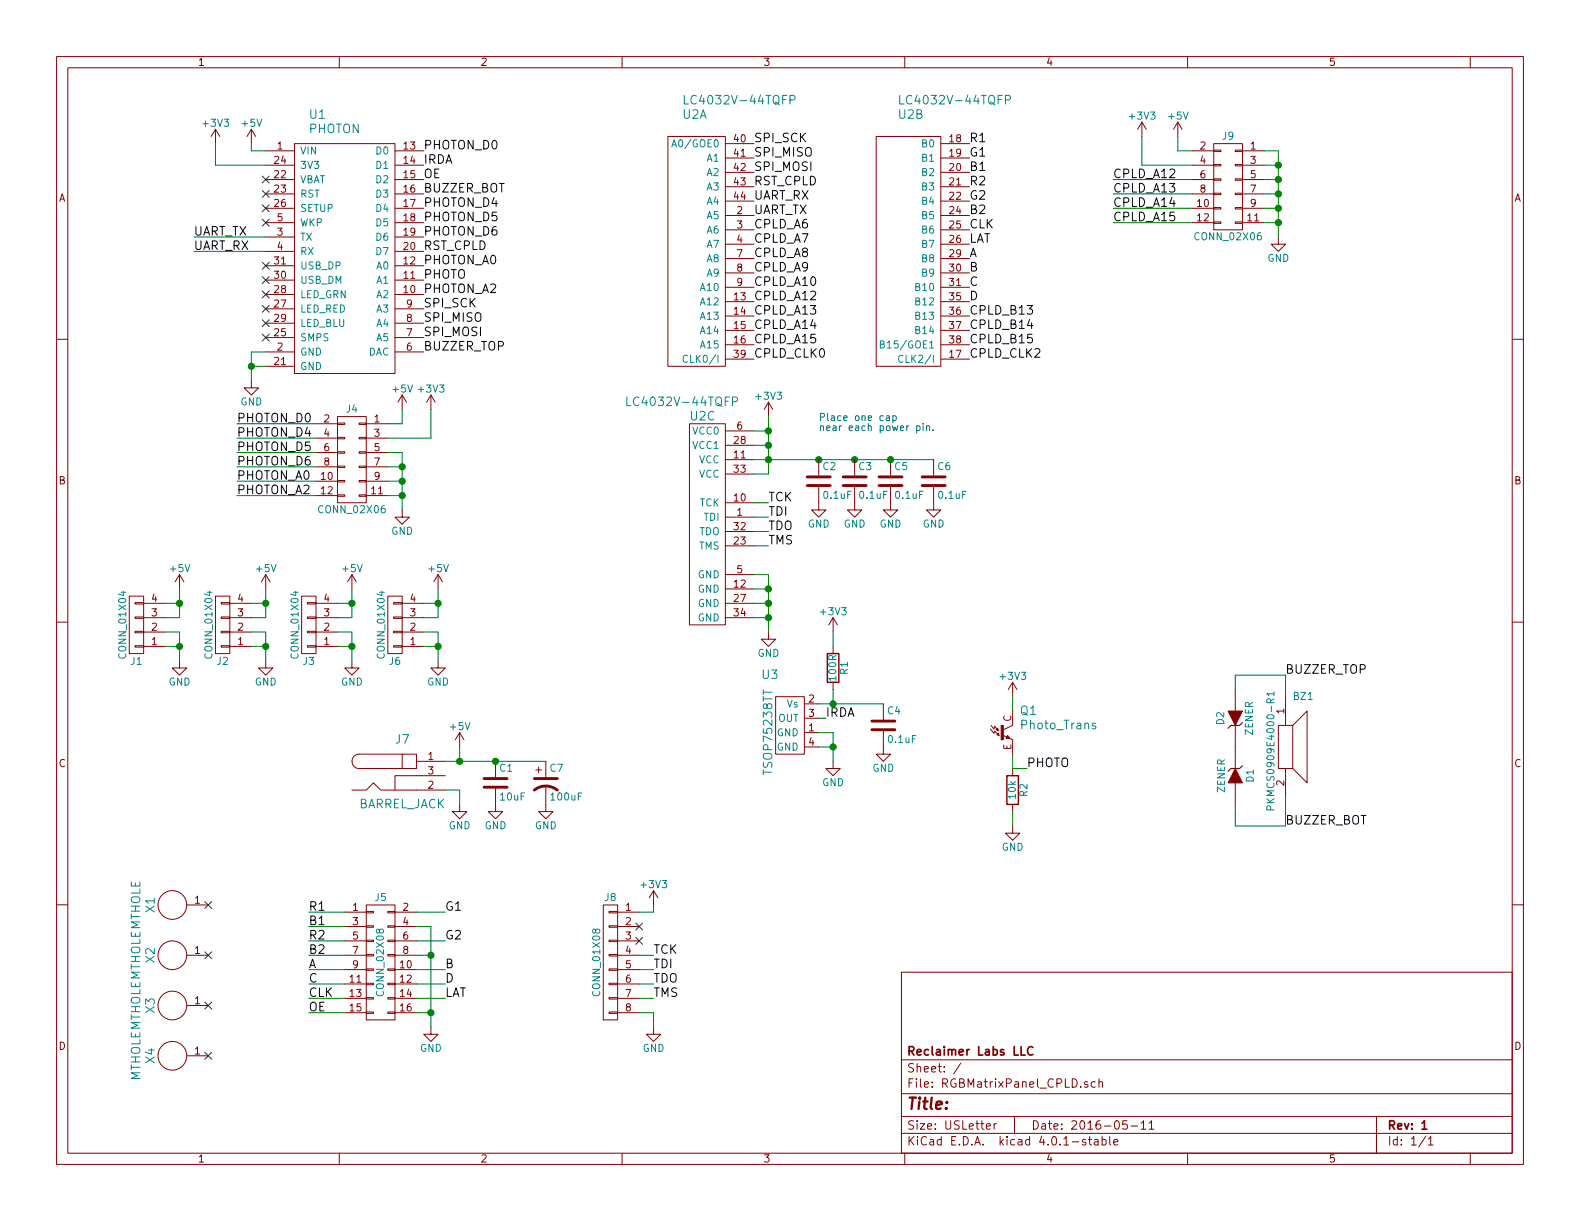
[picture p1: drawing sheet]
EESchema Schematic File Version 2
LIBS:Jason_Custom_Home
LIBS:power
LIBS:device
LIBS:transistors
LIBS:conn
LIBS:linear
LIBS:regul
LIBS:74xx
LIBS:cmos4000
LIBS:adc-dac
LIBS:memory
LIBS:xilinx
LIBS:microcontrollers
LIBS:dsp
LIBS:microchip
LIBS:analog_switches
LIBS:motorola
LIBS:texas
LIBS:intel
LIBS:audio
LIBS:interface
LIBS:digital-audio
LIBS:philips
LIBS:display
LIBS:cypress
LIBS:siliconi
LIBS:opto
LIBS:atmel
LIBS:contrib
LIBS:valves
LIBS:RGBMatrixPanel_CPLD-cache
EELAYER 25 0
EELAYER END
$Descr USLetter 11000 8500
encoding utf-8
Sheet 1 1
Title ""
Date "2016-05-11"
Rev "1"
Comp "Reclaimer Labs LLC"
Comment1 ""
Comment2 ""
Comment3 ""
Comment4 ""
$EndDescr
$Comp
L PHOTON U1
U 1 1
P 2350 1800
F 0 "U1" H 2150 2800 60  0000 L CNN
F 1 "PHOTON" H 2150 2700 60  0000 L CNN
F 2 "Jason_Libraries:PHOTON" H 4550 2150 60  0001 C CNN
F 3 "" H 4550 2150 60  0000 C CNN
F 4 "DNP" H 2350 1800 60  0001 C CNN "DNP"
	1    2350 1800
	1    0    0    -1  
$EndComp
$Comp
L LC4032V-44TQFP U2
U 1 1
P 5050 1550
F 0 "U2" H 4750 2300 60  0000 L CNN
F 1 "LC4032V-44TQFP" H 4750 2400 60  0000 L CNN
F 2 "Jason_Libraries:QFP_44" H 5050 1250 60  0001 C CNN
F 3 "" H 5050 1250 60  0000 C CNN
F 4 "Lattice" H 5050 1550 60  0001 C CNN "Manufacturer"
F 5 "LC4032V-75TN44C" H 5050 1550 60  0001 C CNN "Manufacturer Part Number"
F 6 "Digikey" H 5050 1550 60  0001 C CNN "Supplier 1"
F 7 "220-1034-ND" H 5050 1550 60  0001 C CNN "Supplier 1 Part Number"
	1    5050 1550
	1    0    0    -1  
$EndComp
$Comp
L LC4032V-44TQFP U2
U 2 1
P 6550 1550
F 0 "U2" H 6250 2300 60  0000 L CNN
F 1 "LC4032V-44TQFP" H 6250 2400 60  0000 L CNN
F 2 "Jason_Libraries:QFP_44" H 6550 1250 60  0001 C CNN
F 3 "" H 6550 1250 60  0000 C CNN
	2    6550 1550
	1    0    0    -1  
$EndComp
$Comp
L LC4032V-44TQFP U2
U 3 1
P 5050 3650
F 0 "U2" H 4800 4400 60  0000 L CNN
F 1 "LC4032V-44TQFP" H 4350 4500 60  0000 L CNN
F 2 "Jason_Libraries:QFP_44" H 5050 3350 60  0001 C CNN
F 3 "" H 5050 3350 60  0000 C CNN
	3    5050 3650
	1    0    0    -1  
$EndComp
$Comp
L CONN_02X08 J5
U 1 1
P 2650 6700
F 0 "J5" H 2650 7150 50  0000 C CNN
F 1 "CONN_02X08" V 2650 6700 50  0000 C CNN
F 2 "Jason_Libraries:HEADER_THRU_02x08_POL" H 2650 5500 60  0001 C CNN
F 3 "" H 2650 5500 60  0000 C CNN
F 4 "Sullins" H 2650 6700 60  0001 C CNN "Manufacturer"
F 5 "SFH11-PBPC-D08-ST-BK" H 2650 6700 60  0001 C CNN "Manufacturer Part Number"
F 6 "Digikey" H 2650 6700 60  0001 C CNN "Supplier 1"
F 7 "S9196-ND" H 2650 6700 60  0001 C CNN "Supplier 1 Part Number"
	1    2650 6700
	1    0    0    -1  
$EndComp
$Comp
L GND #PWR01
U 1 1
P 3000 7150
F 0 "#PWR01" H 3000 6900 50  0001 C CNN
F 1 "GND" H 3000 7000 50  0000 C CNN
F 2 "" H 3000 7150 60  0000 C CNN
F 3 "" H 3000 7150 60  0000 C CNN
	1    3000 7150
	1    0    0    -1  
$EndComp
Text Label 3100 6350 0    60   ~ 0
G1
Text Label 3100 6550 0    60   ~ 0
G2
Text Label 3100 6750 0    60   ~ 0
B
Text Label 3100 6850 0    60   ~ 0
D
Text Label 3100 6950 0    60   ~ 0
LAT
Text Label 2150 6350 0    60   ~ 0
R1
Text Label 2150 6450 0    60   ~ 0
B1
Text Label 2150 6550 0    60   ~ 0
R2
Text Label 2150 6650 0    60   ~ 0
B2
Text Label 2150 6750 0    60   ~ 0
A
Text Label 2150 6850 0    60   ~ 0
C
Text Label 2150 6950 0    60   ~ 0
CLK
Text Label 2150 7050 0    60   ~ 0
OE
$Comp
L CONN_01X08 J8
U 1 1
P 4250 6700
F 0 "J8" H 4250 7150 50  0000 C CNN
F 1 "CONN_01X08" V 4350 6700 50  0000 C CNN
F 2 "Jason_Libraries:HEADER_THRU_01x08" H 4250 6700 60  0001 C CNN
F 3 "" H 4250 6700 60  0000 C CNN
F 4 "Sullins" H 4250 6700 60  0001 C CNN "Manufacturer"
F 5 "PRPC008SAAN-RC" H 4250 6700 60  0001 C CNN "Manufacturer Part Number"
F 6 "Digikey" H 4250 6700 60  0001 C CNN "Supplier 1"
F 7 "S1011EC-08-ND" H 4250 6700 60  0001 C CNN "Supplier 1 Part Number"
	1    4250 6700
	-1   0    0    -1  
$EndComp
$Comp
L GND #PWR02
U 1 1
P 4550 7150
F 0 "#PWR02" H 4550 6900 50  0001 C CNN
F 1 "GND" H 4550 7000 50  0000 C CNN
F 2 "" H 4550 7150 60  0000 C CNN
F 3 "" H 4550 7150 60  0000 C CNN
	1    4550 7150
	1    0    0    -1  
$EndComp
Text Label 4550 6650 0    60   ~ 0
TCK
Text Label 4550 6750 0    60   ~ 0
TDI
Text Label 4550 6850 0    60   ~ 0
TDO
Text Label 4550 6950 0    60   ~ 0
TMS
NoConn ~ 4450 6450
NoConn ~ 4450 6550
Text Label 5350 3500 0    60   ~ 0
TCK
Text Label 5350 3600 0    60   ~ 0
TDI
Text Label 5350 3700 0    60   ~ 0
TDO
Text Label 5350 3800 0    60   ~ 0
TMS
$Comp
L GND #PWR03
U 1 1
P 5350 4400
F 0 "#PWR03" H 5350 4150 50  0001 C CNN
F 1 "GND" H 5350 4250 50  0000 C CNN
F 2 "" H 5350 4400 60  0000 C CNN
F 3 "" H 5350 4400 60  0000 C CNN
	1    5350 4400
	1    0    0    -1  
$EndComp
$Comp
L C C5
U 1 1
P 6200 3350
F 0 "C5" H 6225 3450 50  0000 L CNN
F 1 "0.1uF" H 6225 3250 50  0000 L CNN
F 2 "Capacitors_SMD:C_0603" H 6238 3200 30  0001 C CNN
F 3 "" H 6200 3350 60  0000 C CNN
F 4 "Yageo" H 6200 3350 60  0001 C CNN "Manufacturer"
F 5 "CC0603KRX7R9BB103" H 6200 3350 60  0001 C CNN "Manufacturer Part Number"
F 6 "Digikey" H 6200 3350 60  0001 C CNN "Supplier 1"
F 7 "311-1085-1-ND" H 6200 3350 60  0001 C CNN "Supplier 1 Part Number"
	1    6200 3350
	1    0    0    -1  
$EndComp
$Comp
L GND #PWR04
U 1 1
P 5700 3500
F 0 "#PWR04" H 5700 3250 50  0001 C CNN
F 1 "GND" H 5700 3350 50  0000 C CNN
F 2 "" H 5700 3500 60  0000 C CNN
F 3 "" H 5700 3500 60  0000 C CNN
	1    5700 3500
	1    0    0    -1  
$EndComp
$Comp
L GND #PWR05
U 1 1
P 5950 3500
F 0 "#PWR05" H 5950 3250 50  0001 C CNN
F 1 "GND" H 5950 3350 50  0000 C CNN
F 2 "" H 5950 3500 60  0000 C CNN
F 3 "" H 5950 3500 60  0000 C CNN
	1    5950 3500
	1    0    0    -1  
$EndComp
$Comp
L GND #PWR06
U 1 1
P 6200 3500
F 0 "#PWR06" H 6200 3250 50  0001 C CNN
F 1 "GND" H 6200 3350 50  0000 C CNN
F 2 "" H 6200 3500 60  0000 C CNN
F 3 "" H 6200 3500 60  0000 C CNN
	1    6200 3500
	1    0    0    -1  
$EndComp
$Comp
L GND #PWR07
U 1 1
P 6500 3500
F 0 "#PWR07" H 6500 3250 50  0001 C CNN
F 1 "GND" H 6500 3350 50  0000 C CNN
F 2 "" H 6500 3500 60  0000 C CNN
F 3 "" H 6500 3500 60  0000 C CNN
	1    6500 3500
	1    0    0    -1  
$EndComp
Text Notes 5700 3000 0    50   ~ 0
Place one cap \nnear each power pin.
$Comp
L PKMCS0909E4000-R1 BZ1
U 1 1
P 8950 5200
F 0 "BZ1" H 9000 5550 50  0000 L CNN
F 1 "PKMCS0909E4000-R1" V 8850 4750 50  0000 L CNN
F 2 "Jason_Libraries:PKMCS0909E4000-R1" H 8950 5200 50  0001 C CNN
F 3 "" H 8950 5200 50  0000 C CNN
F 4 "Murata" H 8950 5200 60  0001 C CNN "Manufacturer"
F 5 "PKMCS0909E4000-R1" H 8950 5200 60  0001 C CNN "Manufacturer Part Number"
F 6 "Digikey" H 8950 5200 60  0001 C CNN "Supplier 1"
F 7 "490-9647-1-ND" H 8950 5200 60  0001 C CNN "Supplier 1 Part Number"
	1    8950 5200
	1    0    0    -1  
$EndComp
Text Label 8950 4700 0    60   ~ 0
BUZZER_TOP
$Comp
L R R2
U 1 1
P 7050 5500
F 0 "R2" V 7130 5500 50  0000 C CNN
F 1 "10k" V 7050 5500 50  0000 C CNN
F 2 "Resistors_SMD:R_0603" V 6980 5500 30  0001 C CNN
F 3 "" H 7050 5500 30  0000 C CNN
F 4 "Samsung" V 7050 5500 60  0001 C CNN "Manufacturer"
F 5 "RC1608F103CS" V 7050 5500 60  0001 C CNN "Manufacturer Part Number"
F 6 "Digikey" V 7050 5500 60  0001 C CNN "Supplier 1"
F 7 "1276-3485-1-ND" V 7050 5500 60  0001 C CNN "Supplier 1 Part Number"
	1    7050 5500
	1    0    0    -1  
$EndComp
$Comp
L GND #PWR08
U 1 1
P 7050 5750
F 0 "#PWR08" H 7050 5500 50  0001 C CNN
F 1 "GND" H 7050 5600 50  0000 C CNN
F 2 "" H 7050 5750 60  0000 C CNN
F 3 "" H 7050 5750 60  0000 C CNN
	1    7050 5750
	1    0    0    -1  
$EndComp
Text Label 7150 5350 0    60   ~ 0
PHOTO
$Comp
L ZENER D1
U 1 1
P 8600 5400
F 0 "D1" H 8600 5500 50  0000 C CNN
F 1 "ZENER" H 8600 5300 50  0000 C CNN
F 2 "Diodes_SMD:SOD-123" H 8600 5400 60  0001 C CNN
F 3 "" H 8600 5400 60  0000 C CNN
F 4 "Diodes Inc" H 8600 5400 60  0001 C CNN "Manufacturer"
F 5 "MMSZ5231B-7-F" H 8600 5400 60  0001 C CNN "Manufacturer Part Number"
F 6 "Digikey" H 8600 5400 60  0001 C CNN "Supplier 1"
F 7 "MMSZ5231B-FDICT-ND" H 8600 5400 60  0001 C CNN "Supplier 1 Part Number"
	1    8600 5400
	0    1    1    0   
$EndComp
$Comp
L TSOP75238TT U3
U 1 1
P 5600 5050
F 0 "U3" H 5300 5400 60  0000 L CNN
F 1 "TSOP75238TT" V 5350 4700 60  0000 L CNN
F 2 "Jason_Libraries:TSOP75238TT" H 5600 5200 60  0001 C CNN
F 3 "" H 5600 5200 60  0000 C CNN
F 4 "Vishay" H 5600 5050 60  0001 C CNN "Manufacturer"
F 5 "TSOP75238TR" H 5600 5050 60  0001 C CNN "Manufacturer Part Number"
F 6 "Digikey" H 5600 5050 60  0001 C CNN "Supplier 1"
F 7 "TSOP75238CT-ND" H 5600 5050 60  0001 C CNN "Supplier 1 Part Number"
	1    5600 5050
	1    0    0    -1  
$EndComp
$Comp
L C C4
U 1 1
P 6150 5050
F 0 "C4" H 6175 5150 50  0000 L CNN
F 1 "0.1uF" H 6175 4950 50  0000 L CNN
F 2 "Capacitors_SMD:C_0603" H 6188 4900 30  0001 C CNN
F 3 "" H 6150 5050 60  0000 C CNN
F 4 "Yageo" H 6150 5050 60  0001 C CNN "Manufacturer"
F 5 "CC0603KRX7R7BB104" H 6150 5050 60  0001 C CNN "Manufacturer Part Number"
F 6 "Digikey" H 6150 5050 60  0001 C CNN "Supplier 1"
F 7 "311-1088-1-ND" H 6150 5050 60  0001 C CNN "Supplier 1 Part Number"
	1    6150 5050
	1    0    0    -1  
$EndComp
$Comp
L GND #PWR09
U 1 1
P 6150 5200
F 0 "#PWR09" H 6150 4950 50  0001 C CNN
F 1 "GND" H 6150 5050 50  0000 C CNN
F 2 "" H 6150 5200 60  0000 C CNN
F 3 "" H 6150 5200 60  0000 C CNN
	1    6150 5200
	1    0    0    -1  
$EndComp
$Comp
L GND #PWR010
U 1 1
P 5800 5300
F 0 "#PWR010" H 5800 5050 50  0001 C CNN
F 1 "GND" H 5800 5150 50  0000 C CNN
F 2 "" H 5800 5300 60  0000 C CNN
F 3 "" H 5800 5300 60  0000 C CNN
	1    5800 5300
	1    0    0    -1  
$EndComp
Text Label 5750 5000 0    60   ~ 0
IRDA
$Comp
L R R1
U 1 1
P 5800 4650
F 0 "R1" V 5880 4650 50  0000 C CNN
F 1 "100R" V 5800 4650 50  0000 C CNN
F 2 "Resistors_SMD:R_0603" V 5730 4650 30  0001 C CNN
F 3 "" H 5800 4650 30  0000 C CNN
F 4 "Samsung" V 5800 4650 60  0001 C CNN "Manufacturer"
F 5 "RC1608F101CS" V 5800 4650 60  0001 C CNN "Manufacturer Part Number"
F 6 "Digikey" V 5800 4650 60  0001 C CNN "Supplier 1"
F 7 "1276-3482-1-ND" V 5800 4650 60  0001 C CNN "Supplier 1 Part Number"
	1    5800 4650
	1    0    0    -1  
$EndComp
$Comp
L BARREL_JACK J7
U 1 1
P 2800 5400
F 0 "J7" H 2800 5650 60  0000 C CNN
F 1 "BARREL_JACK" H 2800 5200 60  0000 C CNN
F 2 "Connect:BARREL_JACK" H 2800 5400 60  0001 C CNN
F 3 "" H 2800 5400 60  0000 C CNN
F 4 "CUI" H 2800 5400 60  0001 C CNN "Manufacturer"
F 5 "PJ-202AH" H 2800 5400 60  0001 C CNN "Manufacturer Part Number"
F 6 "Digikey" H 2800 5400 60  0001 C CNN "Supplier 1"
F 7 "CP-202AH-ND" H 2800 5400 60  0001 C CNN "Supplier 1 Part Number"
	1    2800 5400
	1    0    0    -1  
$EndComp
$Comp
L GND #PWR011
U 1 1
P 2450 4600
F 0 "#PWR011" H 2450 4350 50  0001 C CNN
F 1 "GND" H 2450 4450 50  0000 C CNN
F 2 "" H 2450 4600 60  0000 C CNN
F 3 "" H 2450 4600 60  0000 C CNN
	1    2450 4600
	1    0    0    -1  
$EndComp
$Comp
L +5V #PWR012
U 1 1
P 2450 4100
F 0 "#PWR012" H 2450 3950 50  0001 C CNN
F 1 "+5V" H 2450 4240 50  0000 C CNN
F 2 "" H 2450 4100 60  0000 C CNN
F 3 "" H 2450 4100 60  0000 C CNN
	1    2450 4100
	1    0    0    -1  
$EndComp
$Comp
L GND #PWR013
U 1 1
P 3050 4600
F 0 "#PWR013" H 3050 4350 50  0001 C CNN
F 1 "GND" H 3050 4450 50  0000 C CNN
F 2 "" H 3050 4600 60  0000 C CNN
F 3 "" H 3050 4600 60  0000 C CNN
	1    3050 4600
	1    0    0    -1  
$EndComp
$Comp
L +5V #PWR014
U 1 1
P 3050 4100
F 0 "#PWR014" H 3050 3950 50  0001 C CNN
F 1 "+5V" H 3050 4240 50  0000 C CNN
F 2 "" H 3050 4100 60  0000 C CNN
F 3 "" H 3050 4100 60  0000 C CNN
	1    3050 4100
	1    0    0    -1  
$EndComp
$Comp
L CONN_01X04 J1
U 1 1
P 950 4350
F 0 "J1" H 950 4600 50  0000 C CNN
F 1 "CONN_01X04" V 1050 4350 50  0000 C CNN
F 2 "Jason_Libraries:VH_THRU_01x04_RA" H 950 4350 60  0001 C CNN
F 3 "" H 950 4350 60  0000 C CNN
F 4 "JST" H 950 4350 60  0001 C CNN "Manufacturer"
F 5 "B4PS-VH(LF)(SN)" H 950 4350 60  0001 C CNN "Manufacturer Part Number"
F 6 "Digikey" H 950 4350 60  0001 C CNN "Supplier 1"
F 7 "455-1650-ND" H 950 4350 60  0001 C CNN "Supplier 1 Part Number"
	1    950  4350
	-1   0    0    1   
$EndComp
$Comp
L GND #PWR015
U 1 1
P 1250 4600
F 0 "#PWR015" H 1250 4350 50  0001 C CNN
F 1 "GND" H 1250 4450 50  0000 C CNN
F 2 "" H 1250 4600 60  0000 C CNN
F 3 "" H 1250 4600 60  0000 C CNN
	1    1250 4600
	1    0    0    -1  
$EndComp
$Comp
L +5V #PWR016
U 1 1
P 1250 4100
F 0 "#PWR016" H 1250 3950 50  0001 C CNN
F 1 "+5V" H 1250 4240 50  0000 C CNN
F 2 "" H 1250 4100 60  0000 C CNN
F 3 "" H 1250 4100 60  0000 C CNN
	1    1250 4100
	1    0    0    -1  
$EndComp
$Comp
L GND #PWR017
U 1 1
P 1850 4600
F 0 "#PWR017" H 1850 4350 50  0001 C CNN
F 1 "GND" H 1850 4450 50  0000 C CNN
F 2 "" H 1850 4600 60  0000 C CNN
F 3 "" H 1850 4600 60  0000 C CNN
	1    1850 4600
	1    0    0    -1  
$EndComp
$Comp
L +5V #PWR018
U 1 1
P 1850 4100
F 0 "#PWR018" H 1850 3950 50  0001 C CNN
F 1 "+5V" H 1850 4240 50  0000 C CNN
F 2 "" H 1850 4100 60  0000 C CNN
F 3 "" H 1850 4100 60  0000 C CNN
	1    1850 4100
	1    0    0    -1  
$EndComp
$Comp
L +5V #PWR019
U 1 1
P 3200 5200
F 0 "#PWR019" H 3200 5050 50  0001 C CNN
F 1 "+5V" H 3200 5340 50  0000 C CNN
F 2 "" H 3200 5200 60  0000 C CNN
F 3 "" H 3200 5200 60  0000 C CNN
	1    3200 5200
	1    0    0    -1  
$EndComp
$Comp
L GND #PWR020
U 1 1
P 3200 5600
F 0 "#PWR020" H 3200 5350 50  0001 C CNN
F 1 "GND" H 3200 5450 50  0000 C CNN
F 2 "" H 3200 5600 60  0000 C CNN
F 3 "" H 3200 5600 60  0000 C CNN
	1    3200 5600
	1    0    0    -1  
$EndComp
$Comp
L C C1
U 1 1
P 3450 5450
F 0 "C1" H 3475 5550 50  0000 L CNN
F 1 "10uF" H 3475 5350 50  0000 L CNN
F 2 "Capacitors_SMD:C_0805" H 3488 5300 30  0001 C CNN
F 3 "" H 3450 5450 60  0000 C CNN
F 4 "Yageo" H 3450 5450 60  0001 C CNN "Manufacturer"
F 5 "CC0805KKX5R6BB106" H 3450 5450 60  0001 C CNN "Manufacturer Part Number"
F 6 "Digikey" H 3450 5450 60  0001 C CNN "Supplier 1"
F 7 "311-1460-1-ND" H 3450 5450 60  0001 C CNN "Supplier 1 Part Number"
	1    3450 5450
	1    0    0    -1  
$EndComp
$Comp
L GND #PWR021
U 1 1
P 3450 5600
F 0 "#PWR021" H 3450 5350 50  0001 C CNN
F 1 "GND" H 3450 5450 50  0000 C CNN
F 2 "" H 3450 5600 60  0000 C CNN
F 3 "" H 3450 5600 60  0000 C CNN
	1    3450 5600
	1    0    0    -1  
$EndComp
Text Label 2950 2450 0    60   ~ 0
BUZZER_TOP
Text Label 2950 1350 0    60   ~ 0
BUZZER_BOT
Text Label 2950 2350 0    60   ~ 0
SPI_MOSI
Text Label 2950 2150 0    60   ~ 0
SPI_SCK
Text Label 2950 2250 0    60   ~ 0
SPI_MISO
Text Label 2950 1250 0    60   ~ 0
OE
Text Label 6750 1000 0    60   ~ 0
R1
Text Label 6750 1100 0    60   ~ 0
G1
Text Label 6750 1200 0    60   ~ 0
B1
Text Label 6750 1300 0    60   ~ 0
R2
Text Label 6750 1400 0    60   ~ 0
G2
Text Label 6750 1500 0    60   ~ 0
B2
Text Label 6750 1800 0    60   ~ 0
A
Text Label 6750 1900 0    60   ~ 0
B
Text Label 6750 2000 0    60   ~ 0
C
Text Label 6750 2100 0    60   ~ 0
D
Text Label 6750 1600 0    60   ~ 0
CLK
Text Label 6750 1700 0    60   ~ 0
LAT
Text Label 2950 1950 0    60   ~ 0
PHOTO
Text Label 2950 1150 0    60   ~ 0
IRDA
Text Label 5250 1000 0    60   ~ 0
SPI_SCK
Text Label 5250 1100 0    60   ~ 0
SPI_MISO
Text Label 5250 1200 0    60   ~ 0
SPI_MOSI
$Comp
L +5V #PWR022
U 1 1
P 1750 1000
F 0 "#PWR022" H 1750 850 50  0001 C CNN
F 1 "+5V" H 1750 1140 50  0000 C CNN
F 2 "" H 1750 1000 60  0000 C CNN
F 3 "" H 1750 1000 60  0000 C CNN
	1    1750 1000
	1    0    0    -1  
$EndComp
$Comp
L +3V3 #PWR023
U 1 1
P 5800 4400
F 0 "#PWR023" H 5800 4250 50  0001 C CNN
F 1 "+3V3" H 5800 4540 50  0000 C CNN
F 2 "" H 5800 4400 60  0000 C CNN
F 3 "" H 5800 4400 60  0000 C CNN
	1    5800 4400
	1    0    0    -1  
$EndComp
$Comp
L +3V3 #PWR024
U 1 1
P 7050 4850
F 0 "#PWR024" H 7050 4700 50  0001 C CNN
F 1 "+3V3" H 7050 4990 50  0000 C CNN
F 2 "" H 7050 4850 60  0000 C CNN
F 3 "" H 7050 4850 60  0000 C CNN
	1    7050 4850
	1    0    0    -1  
$EndComp
$Comp
L +3V3 #PWR025
U 1 1
P 5350 2900
F 0 "#PWR025" H 5350 2750 50  0001 C CNN
F 1 "+3V3" H 5350 3040 50  0000 C CNN
F 2 "" H 5350 2900 60  0000 C CNN
F 3 "" H 5350 2900 60  0000 C CNN
	1    5350 2900
	1    0    0    -1  
$EndComp
$Comp
L +3V3 #PWR026
U 1 1
P 4550 6300
F 0 "#PWR026" H 4550 6150 50  0001 C CNN
F 1 "+3V3" H 4550 6440 50  0000 C CNN
F 2 "" H 4550 6300 60  0000 C CNN
F 3 "" H 4550 6300 60  0000 C CNN
	1    4550 6300
	1    0    0    -1  
$EndComp
$Comp
L +3V3 #PWR027
U 1 1
P 1500 1000
F 0 "#PWR027" H 1500 850 50  0001 C CNN
F 1 "+3V3" H 1500 1140 50  0000 C CNN
F 2 "" H 1500 1000 60  0000 C CNN
F 3 "" H 1500 1000 60  0000 C CNN
	1    1500 1000
	1    0    0    -1  
$EndComp
NoConn ~ 1850 1250
NoConn ~ 1850 1350
NoConn ~ 1850 1450
$Comp
L GND #PWR028
U 1 1
P 1750 2650
F 0 "#PWR028" H 1750 2400 50  0001 C CNN
F 1 "GND" H 1750 2500 50  0000 C CNN
F 2 "" H 1750 2650 60  0000 C CNN
F 3 "" H 1750 2650 60  0000 C CNN
	1    1750 2650
	1    0    0    -1  
$EndComp
NoConn ~ 1850 1550
Text Label 1350 1750 0    60   ~ 0
UART_RX
Text Label 1350 1650 0    60   ~ 0
UART_TX
Text Label 5250 1500 0    60   ~ 0
UART_TX
Text Label 5250 1400 0    60   ~ 0
UART_RX
NoConn ~ 1850 1850
NoConn ~ 1850 1950
NoConn ~ 1850 2050
NoConn ~ 1850 2150
NoConn ~ 1850 2250
NoConn ~ 1850 2350
$Comp
L CONN_02X06 J4
U 1 1
P 2450 3200
F 0 "J4" H 2450 3550 50  0000 C CNN
F 1 "CONN_02X06" H 2450 2850 50  0000 C CNN
F 2 "Jason_Libraries:HEADER_THRU_02x06" H 2450 2000 60  0001 C CNN
F 3 "" H 2450 2000 60  0000 C CNN
F 4 "DNP" H 2450 3200 60  0001 C CNN "DNP"
	1    2450 3200
	-1   0    0    -1  
$EndComp
Text Label 2950 1050 0    60   ~ 0
PHOTON_D0
Text Label 2950 1450 0    60   ~ 0
PHOTON_D4
Text Label 2950 1550 0    60   ~ 0
PHOTON_D5
Text Label 2950 1650 0    60   ~ 0
PHOTON_D6
Text Label 2950 1850 0    60   ~ 0
PHOTON_A0
Text Label 2950 2050 0    60   ~ 0
PHOTON_A2
Text Label 1650 3450 0    60   ~ 0
PHOTON_A2
Text Label 1650 3350 0    60   ~ 0
PHOTON_A0
Text Label 1650 2950 0    60   ~ 0
PHOTON_D0
Text Label 1650 3050 0    60   ~ 0
PHOTON_D4
Text Label 1650 3150 0    60   ~ 0
PHOTON_D5
Text Label 1650 3250 0    60   ~ 0
PHOTON_D6
$Comp
L GND #PWR029
U 1 1
P 2800 3550
F 0 "#PWR029" H 2800 3300 50  0001 C CNN
F 1 "GND" H 2800 3400 50  0000 C CNN
F 2 "" H 2800 3550 60  0000 C CNN
F 3 "" H 2800 3550 60  0000 C CNN
	1    2800 3550
	1    0    0    -1  
$EndComp
Text Label 5250 1600 0    60   ~ 0
CPLD_A6
Text Label 5250 1700 0    60   ~ 0
CPLD_A7
Text Label 5250 1800 0    60   ~ 0
CPLD_A8
Text Label 5250 1900 0    60   ~ 0
CPLD_A9
Text Label 5250 2000 0    60   ~ 0
CPLD_A10
Text Label 5250 2100 0    60   ~ 0
CPLD_A12
Text Label 5250 2200 0    60   ~ 0
CPLD_A13
Text Label 5250 2300 0    60   ~ 0
CPLD_A14
Text Label 5250 2400 0    60   ~ 0
CPLD_A15
Text Label 5250 2500 0    60   ~ 0
CPLD_CLK0
Text Label 6750 2200 0    60   ~ 0
CPLD_B13
Text Label 6750 2300 0    60   ~ 0
CPLD_B14
Text Label 6750 2400 0    60   ~ 0
CPLD_B15
Text Label 6750 2500 0    60   ~ 0
CPLD_CLK2
Text Label 7750 1250 0    60   ~ 0
CPLD_A12
Text Label 7750 1350 0    60   ~ 0
CPLD_A13
Text Label 7750 1450 0    60   ~ 0
CPLD_A14
Text Label 7750 1550 0    60   ~ 0
CPLD_A15
$Comp
L +5V #PWR030
U 1 1
P 8200 950
F 0 "#PWR030" H 8200 800 50  0001 C CNN
F 1 "+5V" H 8200 1090 50  0000 C CNN
F 2 "" H 8200 950 60  0000 C CNN
F 3 "" H 8200 950 60  0000 C CNN
	1    8200 950 
	1    0    0    -1  
$EndComp
$Comp
L +3V3 #PWR031
U 1 1
P 7950 950
F 0 "#PWR031" H 7950 800 50  0001 C CNN
F 1 "+3V3" H 7950 1090 50  0000 C CNN
F 2 "" H 7950 950 60  0000 C CNN
F 3 "" H 7950 950 60  0000 C CNN
	1    7950 950 
	1    0    0    -1  
$EndComp
Text Label 5250 1300 0    60   ~ 0
RST_CPLD
Text Label 2950 1750 0    60   ~ 0
RST_CPLD
Wire Wire Line
	3000 6450 3000 7150
Wire Wire Line
	3000 6450 2900 6450
Wire Wire Line
	2900 6650 3000 6650
Connection ~ 3000 6650
Wire Wire Line
	2900 7050 3000 7050
Connection ~ 3000 7050
Wire Wire Line
	2400 6350 2150 6350
Wire Wire Line
	2400 6450 2150 6450
Wire Wire Line
	2150 6550 2400 6550
Wire Wire Line
	2400 6650 2150 6650
Wire Wire Line
	2150 6750 2400 6750
Wire Wire Line
	2400 6850 2150 6850
Wire Wire Line
	2150 6950 2400 6950
Wire Wire Line
	2400 7050 2150 7050
Wire Wire Line
	2900 6350 3100 6350
Wire Wire Line
	3100 6550 2900 6550
Wire Wire Line
	2900 6750 3100 6750
Wire Wire Line
	3100 6850 2900 6850
Wire Wire Line
	2900 6950 3100 6950
Wire Wire Line
	4550 7150 4550 7050
Wire Wire Line
	4550 7050 4450 7050
Wire Wire Line
	4550 6300 4550 6350
Wire Wire Line
	4550 6350 4450 6350
Wire Wire Line
	4450 6650 4550 6650
Wire Wire Line
	4550 6750 4450 6750
Wire Wire Line
	4450 6850 4550 6850
Wire Wire Line
	4550 6950 4450 6950
Wire Wire Line
	5250 3500 5350 3500
Wire Wire Line
	5350 3600 5250 3600
Wire Wire Line
	5250 3700 5350 3700
Wire Wire Line
	5350 3800 5250 3800
Wire Wire Line
	5350 4000 5350 4400
Wire Wire Line
	5350 4100 5250 4100
Wire Wire Line
	5250 4000 5350 4000
Connection ~ 5350 4100
Wire Wire Line
	5350 2900 5350 3300
Wire Wire Line
	5350 3300 5250 3300
Wire Wire Line
	5250 3200 6500 3200
Connection ~ 5350 3200
Connection ~ 5700 3200
Connection ~ 5950 3200
Connection ~ 6200 3200
Wire Wire Line
	8950 5750 8950 5550
Wire Wire Line
	8950 4850 8950 4700
Wire Wire Line
	7050 5250 7050 5350
Wire Wire Line
	7050 5750 7050 5650
Wire Wire Line
	7050 4850 7050 4950
Wire Wire Line
	7050 5350 7150 5350
Wire Wire Line
	8600 5750 8950 5750
Wire Wire Line
	8950 4700 8600 4700
Wire Wire Line
	5800 5100 5800 5300
Wire Wire Line
	5800 5200 5700 5200
Wire Wire Line
	5700 5100 5800 5100
Connection ~ 5800 5200
Wire Wire Line
	5800 4800 5800 4900
Wire Wire Line
	5700 4900 6150 4900
Connection ~ 5800 4900
Wire Wire Line
	5700 5000 5750 5000
Wire Wire Line
	5800 4500 5800 4400
Wire Wire Line
	2450 4100 2450 4300
Wire Wire Line
	2450 4300 2350 4300
Wire Wire Line
	2350 4200 2450 4200
Connection ~ 2450 4200
Wire Wire Line
	2350 4400 2450 4400
Wire Wire Line
	2450 4400 2450 4600
Wire Wire Line
	2350 4500 2450 4500
Connection ~ 2450 4500
Wire Wire Line
	3050 4100 3050 4300
Wire Wire Line
	3050 4300 2950 4300
Wire Wire Line
	2950 4200 3050 4200
Connection ~ 3050 4200
Wire Wire Line
	2950 4400 3050 4400
Wire Wire Line
	3050 4400 3050 4600
Wire Wire Line
	2950 4500 3050 4500
Connection ~ 3050 4500
Wire Wire Line
	1250 4100 1250 4300
Wire Wire Line
	1250 4300 1150 4300
Wire Wire Line
	1150 4200 1250 4200
Connection ~ 1250 4200
Wire Wire Line
	1150 4400 1250 4400
Wire Wire Line
	1250 4400 1250 4600
Wire Wire Line
	1150 4500 1250 4500
Connection ~ 1250 4500
Wire Wire Line
	1850 4100 1850 4300
Wire Wire Line
	1850 4300 1750 4300
Wire Wire Line
	1750 4200 1850 4200
Connection ~ 1850 4200
Wire Wire Line
	1750 4400 1850 4400
Wire Wire Line
	1850 4400 1850 4600
Wire Wire Line
	1750 4500 1850 4500
Connection ~ 1850 4500
Wire Wire Line
	3100 5300 3800 5300
Wire Wire Line
	3200 5300 3200 5200
Wire Wire Line
	3200 5600 3200 5500
Wire Wire Line
	3200 5500 3100 5500
Connection ~ 3200 5300
Wire Wire Line
	1750 1000 1750 1050
Wire Wire Line
	1750 1050 1850 1050
Wire Wire Line
	1500 1000 1500 1150
Wire Wire Line
	1500 1150 1850 1150
Wire Wire Line
	1750 2450 1750 2650
Wire Wire Line
	1750 2450 1850 2450
Wire Wire Line
	1850 2550 1750 2550
Connection ~ 1750 2550
Wire Wire Line
	1350 1650 1850 1650
Wire Wire Line
	1850 1750 1350 1750
Wire Wire Line
	2700 3150 2800 3150
Wire Wire Line
	2700 3250 2800 3250
Connection ~ 2800 3250
Wire Wire Line
	2700 3350 2800 3350
Connection ~ 2800 3350
Wire Wire Line
	2700 3450 2800 3450
Connection ~ 2800 3450
Wire Wire Line
	2200 2950 1650 2950
Wire Wire Line
	1650 3050 2200 3050
Wire Wire Line
	2200 3150 1650 3150
Wire Wire Line
	1650 3250 2200 3250
Wire Wire Line
	2200 3350 1650 3350
Wire Wire Line
	1650 3450 2200 3450
Wire Wire Line
	8300 1250 7750 1250
Wire Wire Line
	8300 1350 7750 1350
Wire Wire Line
	8300 1450 7750 1450
Wire Wire Line
	8300 1550 7750 1550
$Comp
L Photo_Trans Q1
U 1 1
P 7050 5100
F 0 "Q1" H 7100 5250 60  0000 L CNN
F 1 "Photo_Trans" H 7100 5150 60  0000 L CNN
F 2 "Jason_Libraries:Photo_Trans_0805" H 7050 5100 60  0001 C CNN
F 3 "" H 7050 5100 60  0000 C CNN
F 4 "Rohm" H 7050 5100 60  0001 C CNN "Manufacturer"
F 5 "RPM-075PTT86" H 7050 5100 60  0001 C CNN "Manufacturer Part Number"
F 6 "Digikey" H 7050 5100 60  0001 C CNN "Supplier 1"
F 7 "511-1356-1-ND" H 7050 5100 60  0001 C CNN "Supplier 1 Part Number"
	1    7050 5100
	1    0    0    -1  
$EndComp
Text Label 8950 5750 0    60   ~ 0
BUZZER_BOT
$Comp
L ZENER D2
U 1 1
P 8600 5000
F 0 "D2" H 8600 5100 50  0000 C CNN
F 1 "ZENER" H 8600 4900 50  0000 C CNN
F 2 "Diodes_SMD:SOD-123" H 8600 5000 60  0001 C CNN
F 3 "" H 8600 5000 60  0000 C CNN
F 4 "Diodes Inc" H 8600 5000 60  0001 C CNN "Manufacturer"
F 5 "MMSZ5231B-7-F" H 8600 5000 60  0001 C CNN "Manufacturer Part Number"
F 6 "Digikey" H 8600 5000 60  0001 C CNN "Supplier 1"
F 7 "MMSZ5231B-FDICT-ND" H 8600 5000 60  0001 C CNN "Supplier 1 Part Number"
	1    8600 5000
	0    -1   -1   0   
$EndComp
Wire Wire Line
	8600 5600 8600 5750
Wire Wire Line
	8600 4700 8600 4800
$Comp
L C C2
U 1 1
P 5700 3350
F 0 "C2" H 5725 3450 50  0000 L CNN
F 1 "0.1uF" H 5725 3250 50  0000 L CNN
F 2 "Capacitors_SMD:C_0603" H 5738 3200 30  0001 C CNN
F 3 "" H 5700 3350 60  0000 C CNN
F 4 "Yageo" H 5700 3350 60  0001 C CNN "Manufacturer"
F 5 "CC0603KRX7R7BB104" H 5700 3350 60  0001 C CNN "Manufacturer Part Number"
F 6 "Digikey" H 5700 3350 60  0001 C CNN "Supplier 1"
F 7 "311-1088-1-ND" H 5700 3350 60  0001 C CNN "Supplier 1 Part Number"
	1    5700 3350
	1    0    0    -1  
$EndComp
$Comp
L C C3
U 1 1
P 5950 3350
F 0 "C3" H 5975 3450 50  0000 L CNN
F 1 "0.1uF" H 5975 3250 50  0000 L CNN
F 2 "Capacitors_SMD:C_0603" H 5988 3200 30  0001 C CNN
F 3 "" H 5950 3350 60  0000 C CNN
F 4 "Yageo" H 5950 3350 60  0001 C CNN "Manufacturer"
F 5 "CC0603KRX7R7BB104" H 5950 3350 60  0001 C CNN "Manufacturer Part Number"
F 6 "Digikey" H 5950 3350 60  0001 C CNN "Supplier 1"
F 7 "311-1088-1-ND" H 5950 3350 60  0001 C CNN "Supplier 1 Part Number"
	1    5950 3350
	1    0    0    -1  
$EndComp
$Comp
L C C6
U 1 1
P 6500 3350
F 0 "C6" H 6525 3450 50  0000 L CNN
F 1 "0.1uF" H 6525 3250 50  0000 L CNN
F 2 "Capacitors_SMD:C_0603" H 6538 3200 30  0001 C CNN
F 3 "" H 6500 3350 60  0000 C CNN
F 4 "Yageo" H 6500 3350 60  0001 C CNN "Manufacturer"
F 5 "CC0603KRX7R9BB103" H 6500 3350 60  0001 C CNN "Manufacturer Part Number"
F 6 "Digikey" H 6500 3350 60  0001 C CNN "Supplier 1"
F 7 "311-1085-1-ND" H 6500 3350 60  0001 C CNN "Supplier 1 Part Number"
	1    6500 3350
	1    0    0    -1  
$EndComp
$Comp
L CONN_01X04 J2
U 1 1
P 1550 4350
F 0 "J2" H 1550 4600 50  0000 C CNN
F 1 "CONN_01X04" V 1650 4350 50  0000 C CNN
F 2 "Jason_Libraries:VH_THRU_01x04_RA" H 1550 4350 60  0001 C CNN
F 3 "" H 1550 4350 60  0000 C CNN
F 4 "JST" H 1550 4350 60  0001 C CNN "Manufacturer"
F 5 "B4PS-VH(LF)(SN)" H 1550 4350 60  0001 C CNN "Manufacturer Part Number"
F 6 "Digikey" H 1550 4350 60  0001 C CNN "Supplier 1"
F 7 "455-1650-ND" H 1550 4350 60  0001 C CNN "Supplier 1 Part Number"
	1    1550 4350
	-1   0    0    1   
$EndComp
$Comp
L CONN_01X04 J3
U 1 1
P 2150 4350
F 0 "J3" H 2150 4600 50  0000 C CNN
F 1 "CONN_01X04" V 2250 4350 50  0000 C CNN
F 2 "Jason_Libraries:VH_THRU_01x04_RA" H 2150 4350 60  0001 C CNN
F 3 "" H 2150 4350 60  0000 C CNN
F 4 "JST" H 2150 4350 60  0001 C CNN "Manufacturer"
F 5 "B4PS-VH(LF)(SN)" H 2150 4350 60  0001 C CNN "Manufacturer Part Number"
F 6 "Digikey" H 2150 4350 60  0001 C CNN "Supplier 1"
F 7 "455-1650-ND" H 2150 4350 60  0001 C CNN "Supplier 1 Part Number"
	1    2150 4350
	-1   0    0    1   
$EndComp
$Comp
L CONN_01X04 J6
U 1 1
P 2750 4350
F 0 "J6" H 2750 4600 50  0000 C CNN
F 1 "CONN_01X04" V 2850 4350 50  0000 C CNN
F 2 "Jason_Libraries:VH_THRU_01x04_RA" H 2750 4350 60  0001 C CNN
F 3 "" H 2750 4350 60  0000 C CNN
F 4 "JST" H 2750 4350 60  0001 C CNN "Manufacturer"
F 5 "B4PS-VH(LF)(SN)" H 2750 4350 60  0001 C CNN "Manufacturer Part Number"
F 6 "Digikey" H 2750 4350 60  0001 C CNN "Supplier 1"
F 7 "455-1650-ND" H 2750 4350 60  0001 C CNN "Supplier 1 Part Number"
	1    2750 4350
	-1   0    0    1   
$EndComp
$Comp
L MTHOLE X3
U 1 1
P 1200 7000
F 0 "X3" H 1200 7150 60  0000 C CNN
F 1 "MTHOLE" H 1200 7250 60  0000 C CNN
F 2 "Mounting_Holes:MountingHole_3-5mm" H 1200 7000 60  0001 C CNN
F 3 "" H 1200 7000 60  0000 C CNN
	1    1200 7000
	0    -1   -1   0   
$EndComp
$Comp
L MTHOLE X4
U 1 1
P 1200 7350
F 0 "X4" H 1200 7500 60  0000 C CNN
F 1 "MTHOLE" H 1200 7600 60  0000 C CNN
F 2 "Mounting_Holes:MountingHole_3-5mm" H 1200 7350 60  0001 C CNN
F 3 "" H 1200 7350 60  0000 C CNN
	1    1200 7350
	0    -1   -1   0   
$EndComp
$Comp
L MTHOLE X1
U 1 1
P 1200 6300
F 0 "X1" H 1200 6450 60  0000 C CNN
F 1 "MTHOLE" H 1200 6550 60  0000 C CNN
F 2 "Mounting_Holes:MountingHole_3-5mm" H 1200 6300 60  0001 C CNN
F 3 "" H 1200 6300 60  0000 C CNN
	1    1200 6300
	0    -1   -1   0   
$EndComp
$Comp
L MTHOLE X2
U 1 1
P 1200 6650
F 0 "X2" H 1200 6800 60  0000 C CNN
F 1 "MTHOLE" H 1200 6900 60  0000 C CNN
F 2 "Mounting_Holes:MountingHole_3-5mm" H 1200 6650 60  0001 C CNN
F 3 "" H 1200 6650 60  0000 C CNN
	1    1200 6650
	0    -1   -1   0   
$EndComp
Wire Wire Line
	5250 4200 5350 4200
Connection ~ 5350 4200
Wire Wire Line
	5250 4300 5350 4300
Connection ~ 5350 4300
Wire Wire Line
	5250 3100 5350 3100
Connection ~ 5350 3100
Wire Wire Line
	5250 3000 5350 3000
Connection ~ 5350 3000
Wire Wire Line
	8300 1050 8200 1050
Wire Wire Line
	8200 1050 8200 950 
Wire Wire Line
	8300 1150 7950 1150
Wire Wire Line
	7950 1150 7950 950 
$Comp
L CONN_02X06 J9
U 1 1
P 8550 1300
F 0 "J9" H 8550 1650 50  0000 C CNN
F 1 "CONN_02X06" H 8550 950 50  0000 C CNN
F 2 "Jason_Libraries:HEADER_THRU_02x06" H 8550 100 60  0001 C CNN
F 3 "" H 8550 100 60  0000 C CNN
F 4 "DNP" H 8550 1300 60  0001 C CNN "DNP"
	1    8550 1300
	-1   0    0    -1  
$EndComp
$Comp
L GND #PWR032
U 1 1
P 8900 1650
F 0 "#PWR032" H 8900 1400 50  0001 C CNN
F 1 "GND" H 8900 1500 50  0000 C CNN
F 2 "" H 8900 1650 60  0000 C CNN
F 3 "" H 8900 1650 60  0000 C CNN
	1    8900 1650
	1    0    0    -1  
$EndComp
Wire Wire Line
	8900 1650 8900 1050
Wire Wire Line
	8900 1050 8800 1050
Wire Wire Line
	8800 1150 8900 1150
Connection ~ 8900 1150
Connection ~ 8900 1250
Connection ~ 8900 1350
Connection ~ 8900 1450
Connection ~ 8900 1550
Wire Wire Line
	8900 1250 8800 1250
Wire Wire Line
	8900 1350 8800 1350
Wire Wire Line
	8900 1450 8800 1450
Wire Wire Line
	8900 1550 8800 1550
Wire Wire Line
	2800 3150 2800 3550
$Comp
L +5V #PWR033
U 1 1
P 2800 2850
F 0 "#PWR033" H 2800 2700 50  0001 C CNN
F 1 "+5V" H 2800 2990 50  0000 C CNN
F 2 "" H 2800 2850 60  0000 C CNN
F 3 "" H 2800 2850 60  0000 C CNN
	1    2800 2850
	1    0    0    -1  
$EndComp
$Comp
L +3V3 #PWR034
U 1 1
P 3000 2850
F 0 "#PWR034" H 3000 2700 50  0001 C CNN
F 1 "+3V3" H 3000 2990 50  0000 C CNN
F 2 "" H 3000 2850 60  0000 C CNN
F 3 "" H 3000 2850 60  0000 C CNN
	1    3000 2850
	1    0    0    -1  
$EndComp
Wire Wire Line
	2800 2850 2800 2950
Wire Wire Line
	2800 2950 2700 2950
Wire Wire Line
	2700 3050 3000 3050
Wire Wire Line
	3000 3050 3000 2850
NoConn ~ 1450 6300
NoConn ~ 1450 6650
NoConn ~ 1450 7000
NoConn ~ 1450 7350
$Comp
L CP1 C7
U 1 1
P 3800 5450
F 0 "C7" H 3825 5550 50  0000 L CNN
F 1 "100uF" H 3825 5350 50  0000 L CNN
F 2 "Jason_Libraries:c_elec_6.3x7.7" H 3800 5450 60  0001 C CNN
F 3 "" H 3800 5450 60  0000 C CNN
F 4 "Nichicon" H 3800 5450 60  0001 C CNN "Manufacturer"
F 5 "UWX1A101MCL1GB" H 3800 5450 60  0001 C CNN "Manufacturer Part Number"
F 6 "Digikey" H 3800 5450 60  0001 C CNN "Supplier 1"
F 7 "493-2096-1-ND" H 3800 5450 60  0001 C CNN "Supplier 1 Part Number"
	1    3800 5450
	1    0    0    -1  
$EndComp
$Comp
L GND #PWR035
U 1 1
P 3800 5600
F 0 "#PWR035" H 3800 5350 50  0001 C CNN
F 1 "GND" H 3800 5450 50  0000 C CNN
F 2 "" H 3800 5600 60  0000 C CNN
F 3 "" H 3800 5600 60  0000 C CNN
	1    3800 5600
	1    0    0    -1  
$EndComp
Connection ~ 3450 5300
$EndSCHEMATC
